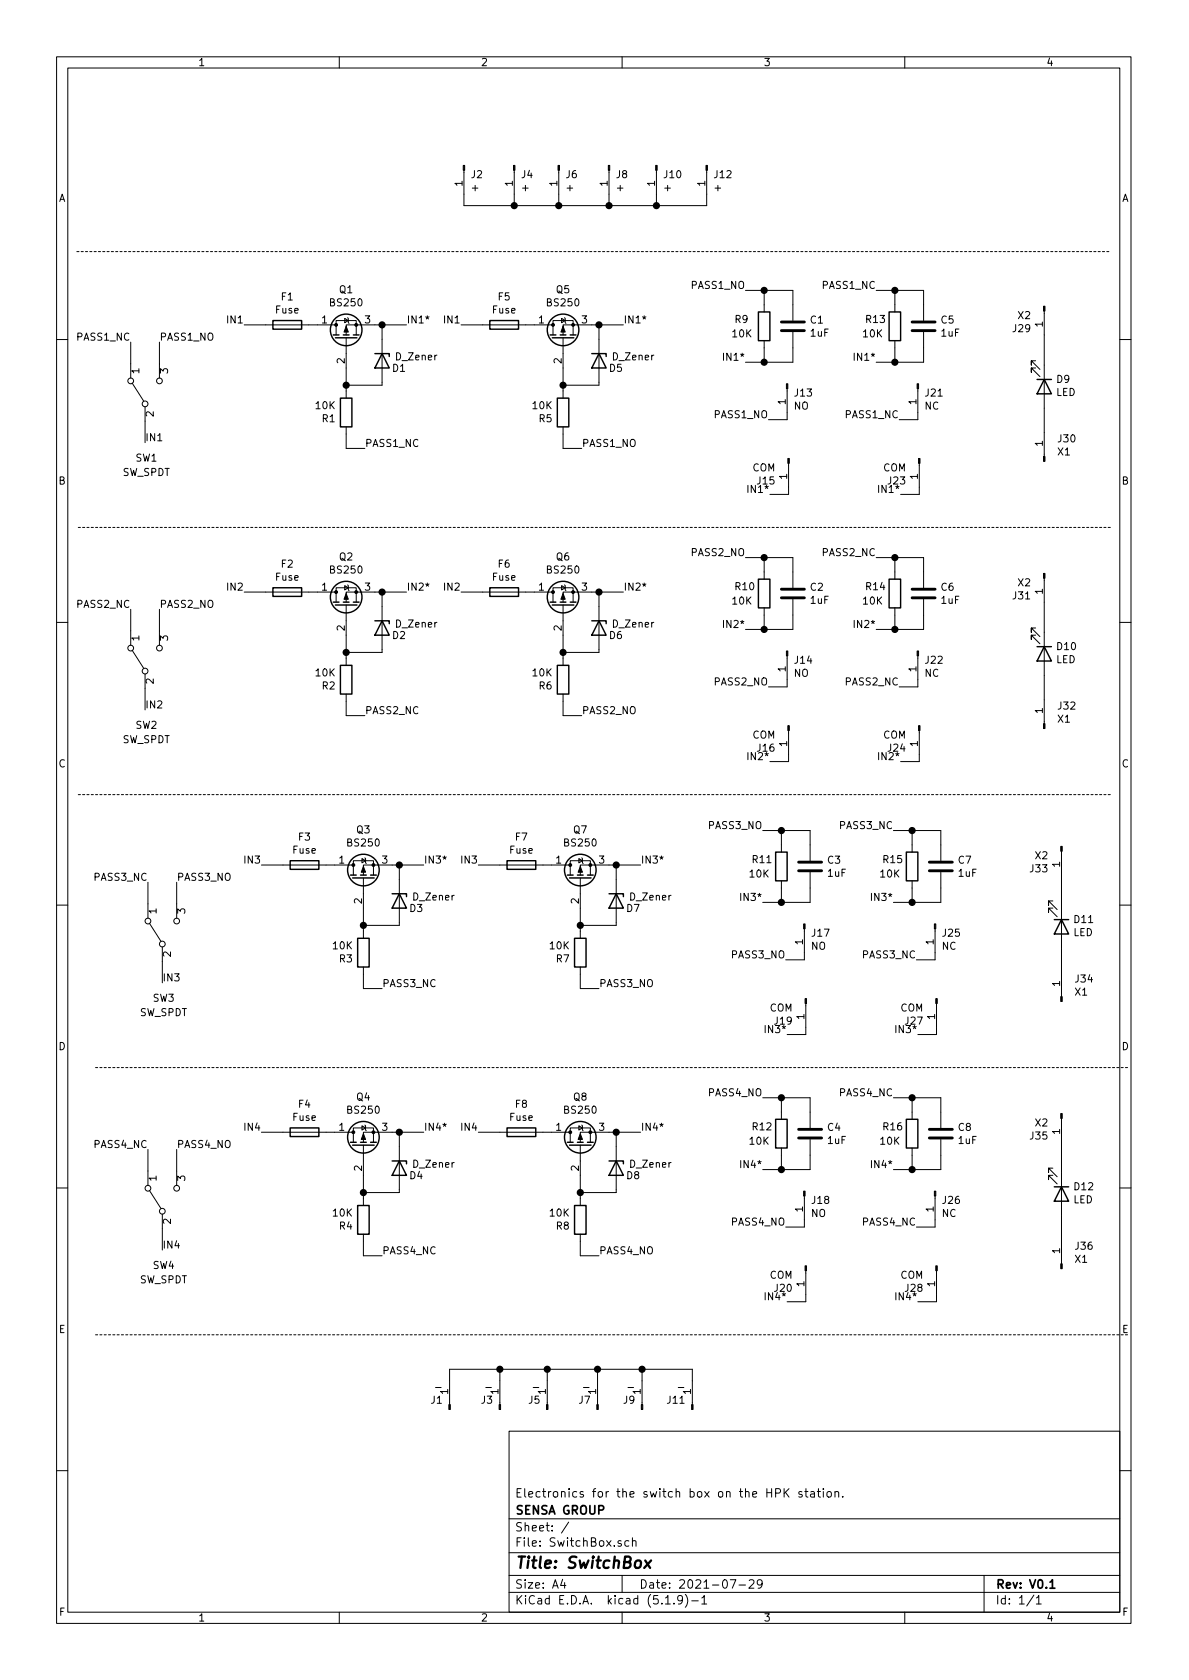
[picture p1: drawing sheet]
EESchema Schematic File Version 4
EELAYER 30 0
EELAYER END
$Descr A4 8268 11693 portrait
encoding utf-8
Sheet 1 1
Title "SwitchBox"
Date "2021-07-29"
Rev "V0.1"
Comp "SENSA GROUP"
Comment1 "Electronics for the switch box on the HPK station. "
Comment2 ""
Comment3 ""
Comment4 ""
$EndDescr
$Comp
L Connector:Conn_01x01_Male J13
U 1 1
P 5480 2670
F 0 "J13" V 5542 2714 50  0000 L CNN
F 1 "NO" V 5633 2714 50  0000 L CNN
F 2 "additions:BananaPlug_custom" H 5480 2670 50  0001 C CNN
F 3 "~" H 5480 2670 50  0001 C CNN
	1    5480 2670
	0    1    1    0   
$EndComp
$Comp
L Connector:Conn_01x01_Male J2
U 1 1
P 3230 1150
F 0 "J2" V 3292 1194 50  0000 L CNN
F 1 "+" V 3383 1194 50  0000 L CNN
F 2 "additions:BananaPlug_custom" H 3230 1150 50  0001 C CNN
F 3 "~" H 3230 1150 50  0001 C CNN
	1    3230 1150
	0    1    1    0   
$EndComp
$Comp
L Connector:Conn_01x01_Male J4
U 1 1
P 3580 1150
F 0 "J4" V 3642 1194 50  0000 L CNN
F 1 "+" V 3733 1194 50  0000 L CNN
F 2 "additions:BananaPlug_custom" H 3580 1150 50  0001 C CNN
F 3 "~" H 3580 1150 50  0001 C CNN
	1    3580 1150
	0    1    1    0   
$EndComp
$Comp
L Connector:Conn_01x01_Male J6
U 1 1
P 3890 1150
F 0 "J6" V 3952 1194 50  0000 L CNN
F 1 "+" V 4043 1194 50  0000 L CNN
F 2 "additions:BananaPlug_custom" H 3890 1150 50  0001 C CNN
F 3 "~" H 3890 1150 50  0001 C CNN
	1    3890 1150
	0    1    1    0   
$EndComp
$Comp
L Connector:Conn_01x01_Male J8
U 1 1
P 4240 1150
F 0 "J8" V 4302 1194 50  0000 L CNN
F 1 "+" V 4393 1194 50  0000 L CNN
F 2 "additions:BananaPlug_custom" H 4240 1150 50  0001 C CNN
F 3 "~" H 4240 1150 50  0001 C CNN
	1    4240 1150
	0    1    1    0   
$EndComp
$Comp
L Connector:Conn_01x01_Male J10
U 1 1
P 4570 1150
F 0 "J10" V 4632 1194 50  0000 L CNN
F 1 "+" V 4723 1194 50  0000 L CNN
F 2 "additions:BananaPlug_custom" H 4570 1150 50  0001 C CNN
F 3 "~" H 4570 1150 50  0001 C CNN
	1    4570 1150
	0    1    1    0   
$EndComp
$Comp
L Connector:Conn_01x01_Male J12
U 1 1
P 4920 1150
F 0 "J12" V 4982 1194 50  0000 L CNN
F 1 "+" V 5073 1194 50  0000 L CNN
F 2 "additions:BananaPlug_custom" H 4920 1150 50  0001 C CNN
F 3 "~" H 4920 1150 50  0001 C CNN
	1    4920 1150
	0    1    1    0   
$EndComp
Wire Wire Line
	3230 1430 3230 1350
Wire Wire Line
	3580 1350 3580 1430
Connection ~ 3580 1430
Wire Wire Line
	3580 1430 3230 1430
Wire Wire Line
	3890 1350 3890 1430
Connection ~ 3890 1430
Wire Wire Line
	3890 1430 3580 1430
Wire Wire Line
	4240 1350 4240 1430
Connection ~ 4240 1430
Wire Wire Line
	4570 1350 4570 1430
Connection ~ 4570 1430
Wire Wire Line
	4570 1430 4240 1430
Wire Wire Line
	4920 1350 4920 1430
Wire Wire Line
	4920 1430 4570 1430
$Comp
L Connector:Conn_01x01_Male J15
U 1 1
P 5490 3190
F 0 "J15" V 5644 3102 50  0000 R CNN
F 1 "COM" V 5553 3102 50  0000 R CNN
F 2 "additions:BananaPlug_custom" H 5490 3190 50  0001 C CNN
F 3 "~" H 5490 3190 50  0001 C CNN
	1    5490 3190
	0    1    1    0   
$EndComp
Wire Wire Line
	5490 3440 5490 3390
Wire Wire Line
	5490 3440 5360 3440
Wire Wire Line
	1010 2930 1010 3080
$Comp
L Device:R R9
U 1 1
P 5320 2270
F 0 "R9" H 5110 2320 50  0000 L CNN
F 1 "10K" H 5090 2220 50  0000 L CNN
F 2 "Resistor_SMD:R_1206_3216Metric" V 5250 2270 50  0001 C CNN
F 3 "~" H 5320 2270 50  0001 C CNN
	1    5320 2270
	1    0    0    -1  
$EndComp
Wire Wire Line
	1110 2530 1110 2380
Text Label 1110 2380 0    50   ~ 0
PASS1_NO
$Comp
L Switch:SW_SPDT SW1
U 1 1
P 1010 2730
F 0 "SW1" V 550 2720 50  0000 C CNN
F 1 "SW_SPDT" V 450 2720 50  0000 C CNN
F 2 "additions:switch" H 1010 2730 50  0001 C CNN
F 3 "~" H 1010 2730 50  0001 C CNN
	1    1010 2730
	0    -1   -1   0   
$EndComp
Wire Wire Line
	910  2530 910  2380
Text Label 910  2380 2    50   ~ 0
PASS1_NC
Text Label 1010 3080 0    50   ~ 0
IN1
Text Label 5360 3440 2    50   ~ 0
IN1*
Wire Wire Line
	5480 2920 5480 2870
Wire Wire Line
	5480 2920 5350 2920
Text Label 5350 2920 2    50   ~ 0
PASS1_NO
Text Label 5190 2520 2    50   ~ 0
IN1*
Wire Wire Line
	5190 2020 5320 2020
Wire Wire Line
	5320 2120 5320 2020
Wire Wire Line
	5190 2520 5320 2520
Text Label 5190 2020 2    50   ~ 0
PASS1_NO
Wire Wire Line
	5320 2420 5320 2520
$Comp
L Device:D_Zener D1
U 1 1
P 2660 2510
F 0 "D1" V 2710 2680 50  0000 R CNN
F 1 "D_Zener" V 2630 2900 50  0000 R CNN
F 2 "Diode_SMD:D_SOD-323" H 2660 2510 50  0001 C CNN
F 3 "https://my.centralsemi.com/datasheets/CMDZ5221B-61B.PDF" H 2660 2510 50  0001 C CNN
	1    2660 2510
	0    1    1    0   
$EndComp
$Comp
L Device:R R1
U 1 1
P 2410 2870
F 0 "R1" H 2480 2916 50  0000 L CNN
F 1 "10K" H 2480 2825 50  0000 L CNN
F 2 "Resistor_SMD:R_1206_3216Metric" V 2340 2870 50  0001 C CNN
F 3 "~" H 2410 2870 50  0001 C CNN
	1    2410 2870
	-1   0    0    1   
$EndComp
Text Label 1700 2260 2    50   ~ 0
IN1
Wire Wire Line
	2660 2360 2660 2260
Wire Wire Line
	2830 2260 2660 2260
Wire Wire Line
	2610 2260 2660 2260
Connection ~ 2660 2260
Wire Wire Line
	2410 2720 2410 2680
Wire Wire Line
	2660 2660 2660 2680
Wire Wire Line
	2660 2680 2410 2680
Connection ~ 2410 2680
Wire Wire Line
	2410 2680 2410 2560
Wire Wire Line
	1850 2260 1700 2260
Text Label 2830 2260 0    50   ~ 0
IN1*
Wire Wire Line
	2540 3120 2410 3120
Text Label 2540 3120 0    50   ~ 0
PASS1_NC
Wire Wire Line
	3890 1430 4240 1430
Wire Notes Line
	7720 1750 530  1750
Wire Notes Line
	7730 3670 540  3670
$Comp
L Device:LED D9
U 1 1
P 7270 2690
F 0 "D9" V 7217 2770 50  0000 L CNN
F 1 "LED" V 7308 2770 50  0000 L CNN
F 2 "additions:bulb" H 7270 2690 50  0001 C CNN
F 3 "~" H 7270 2690 50  0001 C CNN
	1    7270 2690
	0    1    1    0   
$EndComp
$Comp
L Connector:Conn_01x01_Male J29
U 1 1
P 7270 2130
F 0 "J29" V 7424 2042 50  0000 R CNN
F 1 "X2" V 7333 2042 50  0000 R CNN
F 2 "additions:BananaPlug_custom" H 7270 2130 50  0001 C CNN
F 3 "~" H 7270 2130 50  0001 C CNN
	1    7270 2130
	0    1    1    0   
$EndComp
$Comp
L Connector:Conn_01x01_Male J30
U 1 1
P 7270 3210
F 0 "J30" V 7424 3122 50  0000 R CNN
F 1 "X1" V 7333 3122 50  0000 R CNN
F 2 "additions:BananaPlug_custom" H 7270 3210 50  0001 C CNN
F 3 "~" H 7270 3210 50  0001 C CNN
	1    7270 3210
	0    -1   -1   0   
$EndComp
Wire Wire Line
	7270 2330 7270 2540
Wire Wire Line
	7270 3010 7270 2840
$Comp
L Transistor_FET:BS250 Q1
U 1 1
P 2410 2360
F 0 "Q1" V 2752 2360 50  0000 C CNN
F 1 "BS250" V 2661 2360 50  0000 C CNN
F 2 "Package_TO_SOT_SMD:TO-252-3_TabPin2" H 2610 2285 50  0001 L CIN
F 3 "https://www.onsemi.com/pdf/datasheet/ena1597-d.pdf" H 2410 2360 50  0001 L CNN
	1    2410 2360
	0    -1   -1   0   
$EndComp
$Comp
L Device:Fuse F1
U 1 1
P 2000 2260
F 0 "F1" V 1803 2260 50  0000 C CNN
F 1 "Fuse" V 1894 2260 50  0000 C CNN
F 2 "Fuse:Fuse_2920_7451Metric" V 1930 2260 50  0001 C CNN
F 3 "https://media.digikey.com/pdf/Data%20Sheets/Littelfuse%20PDFs/ASMDC300F24.pdf" H 2000 2260 50  0001 C CNN
	1    2000 2260
	0    1    1    0   
$EndComp
Wire Wire Line
	2150 2260 2210 2260
$Comp
L Device:C C1
U 1 1
P 5520 2270
F 0 "C1" H 5635 2316 50  0000 L CNN
F 1 "1uF" H 5635 2225 50  0000 L CNN
F 2 "Capacitor_SMD:C_1206_3216Metric_Pad1.33x1.80mm_HandSolder" H 5558 2120 50  0001 C CNN
F 3 "~" H 5520 2270 50  0001 C CNN
	1    5520 2270
	1    0    0    -1  
$EndComp
Wire Wire Line
	5520 2120 5520 2020
Wire Wire Line
	5520 2020 5320 2020
Connection ~ 5320 2020
Wire Wire Line
	5520 2520 5320 2520
Connection ~ 5320 2520
Wire Wire Line
	5520 2420 5520 2520
$Comp
L Device:D_Zener D5
U 1 1
P 4170 2510
F 0 "D5" V 4220 2680 50  0000 R CNN
F 1 "D_Zener" V 4140 2900 50  0000 R CNN
F 2 "Diode_SMD:D_SOD-323" H 4170 2510 50  0001 C CNN
F 3 "https://my.centralsemi.com/datasheets/CMDZ5221B-61B.PDF" H 4170 2510 50  0001 C CNN
	1    4170 2510
	0    1    1    0   
$EndComp
$Comp
L Device:R R5
U 1 1
P 3920 2870
F 0 "R5" H 3990 2916 50  0000 L CNN
F 1 "10K" H 3990 2825 50  0000 L CNN
F 2 "Resistor_SMD:R_1206_3216Metric" V 3850 2870 50  0001 C CNN
F 3 "~" H 3920 2870 50  0001 C CNN
	1    3920 2870
	-1   0    0    1   
$EndComp
Text Label 3210 2260 2    50   ~ 0
IN1
Wire Wire Line
	4170 2360 4170 2260
Wire Wire Line
	4340 2260 4170 2260
Wire Wire Line
	4120 2260 4170 2260
Connection ~ 4170 2260
Wire Wire Line
	3920 2720 3920 2680
Wire Wire Line
	4170 2660 4170 2680
Wire Wire Line
	4170 2680 3920 2680
Connection ~ 3920 2680
Wire Wire Line
	3920 2680 3920 2560
Wire Wire Line
	3360 2260 3210 2260
Text Label 4340 2260 0    50   ~ 0
IN1*
Wire Wire Line
	4050 3120 3920 3120
Text Label 4050 3120 0    50   ~ 0
PASS1_NO
$Comp
L Transistor_FET:BS250 Q5
U 1 1
P 3920 2360
F 0 "Q5" V 4262 2360 50  0000 C CNN
F 1 "BS250" V 4171 2360 50  0000 C CNN
F 2 "Package_TO_SOT_SMD:TO-252-3_TabPin2" H 4120 2285 50  0001 L CIN
F 3 "https://www.onsemi.com/pdf/datasheet/ena1597-d.pdf" H 3920 2360 50  0001 L CNN
	1    3920 2360
	0    -1   -1   0   
$EndComp
$Comp
L Device:Fuse F5
U 1 1
P 3510 2260
F 0 "F5" V 3313 2260 50  0000 C CNN
F 1 "Fuse" V 3404 2260 50  0000 C CNN
F 2 "Fuse:Fuse_2920_7451Metric" V 3440 2260 50  0001 C CNN
F 3 "https://media.digikey.com/pdf/Data%20Sheets/Littelfuse%20PDFs/ASMDC300F24.pdf" H 3510 2260 50  0001 C CNN
	1    3510 2260
	0    1    1    0   
$EndComp
Wire Wire Line
	3660 2260 3720 2260
Wire Wire Line
	2410 3020 2410 3120
Wire Wire Line
	3920 3020 3920 3120
$Comp
L Connector:Conn_01x01_Male J21
U 1 1
P 6390 2670
F 0 "J21" V 6452 2714 50  0000 L CNN
F 1 "NC" V 6543 2714 50  0000 L CNN
F 2 "additions:BananaPlug_custom" H 6390 2670 50  0001 C CNN
F 3 "~" H 6390 2670 50  0001 C CNN
	1    6390 2670
	0    1    1    0   
$EndComp
$Comp
L Connector:Conn_01x01_Male J23
U 1 1
P 6400 3190
F 0 "J23" V 6554 3102 50  0000 R CNN
F 1 "COM" V 6463 3102 50  0000 R CNN
F 2 "additions:BananaPlug_custom" H 6400 3190 50  0001 C CNN
F 3 "~" H 6400 3190 50  0001 C CNN
	1    6400 3190
	0    1    1    0   
$EndComp
Wire Wire Line
	6400 3440 6400 3390
Wire Wire Line
	6400 3440 6270 3440
$Comp
L Device:R R13
U 1 1
P 6230 2270
F 0 "R13" H 6020 2320 50  0000 L CNN
F 1 "10K" H 6000 2220 50  0000 L CNN
F 2 "Resistor_SMD:R_1206_3216Metric" V 6160 2270 50  0001 C CNN
F 3 "~" H 6230 2270 50  0001 C CNN
	1    6230 2270
	1    0    0    -1  
$EndComp
Text Label 6270 3440 2    50   ~ 0
IN1*
Wire Wire Line
	6390 2920 6390 2870
Wire Wire Line
	6390 2920 6260 2920
Text Label 6260 2920 2    50   ~ 0
PASS1_NC
Text Label 6100 2520 2    50   ~ 0
IN1*
Wire Wire Line
	6100 2020 6230 2020
Wire Wire Line
	6230 2120 6230 2020
Wire Wire Line
	6100 2520 6230 2520
Text Label 6100 2020 2    50   ~ 0
PASS1_NC
Wire Wire Line
	6230 2420 6230 2520
$Comp
L Device:C C5
U 1 1
P 6430 2270
F 0 "C5" H 6545 2316 50  0000 L CNN
F 1 "1uF" H 6545 2225 50  0000 L CNN
F 2 "Capacitor_SMD:C_1206_3216Metric_Pad1.33x1.80mm_HandSolder" H 6468 2120 50  0001 C CNN
F 3 "~" H 6430 2270 50  0001 C CNN
	1    6430 2270
	1    0    0    -1  
$EndComp
Wire Wire Line
	6430 2120 6430 2020
Wire Wire Line
	6430 2020 6230 2020
Connection ~ 6230 2020
Wire Wire Line
	6430 2520 6230 2520
Connection ~ 6230 2520
Wire Wire Line
	6430 2420 6430 2520
$Comp
L Connector:Conn_01x01_Male J11
U 1 1
P 4820 9810
F 0 "J11" V 4882 9854 50  0000 L CNN
F 1 "-" V 4973 9854 50  0000 L CNN
F 2 "additions:BananaPlug_custom" H 4820 9810 50  0001 C CNN
F 3 "~" H 4820 9810 50  0001 C CNN
	1    4820 9810
	0    -1   -1   0   
$EndComp
$Comp
L Connector:Conn_01x01_Male J9
U 1 1
P 4470 9810
F 0 "J9" V 4532 9854 50  0000 L CNN
F 1 "-" V 4623 9854 50  0000 L CNN
F 2 "additions:BananaPlug_custom" H 4470 9810 50  0001 C CNN
F 3 "~" H 4470 9810 50  0001 C CNN
	1    4470 9810
	0    -1   -1   0   
$EndComp
$Comp
L Connector:Conn_01x01_Male J7
U 1 1
P 4160 9810
F 0 "J7" V 4222 9854 50  0000 L CNN
F 1 "-" V 4313 9854 50  0000 L CNN
F 2 "additions:BananaPlug_custom" H 4160 9810 50  0001 C CNN
F 3 "~" H 4160 9810 50  0001 C CNN
	1    4160 9810
	0    -1   -1   0   
$EndComp
$Comp
L Connector:Conn_01x01_Male J5
U 1 1
P 3810 9810
F 0 "J5" V 3872 9854 50  0000 L CNN
F 1 "-" V 3963 9854 50  0000 L CNN
F 2 "additions:BananaPlug_custom" H 3810 9810 50  0001 C CNN
F 3 "~" H 3810 9810 50  0001 C CNN
	1    3810 9810
	0    -1   -1   0   
$EndComp
$Comp
L Connector:Conn_01x01_Male J3
U 1 1
P 3480 9810
F 0 "J3" V 3542 9854 50  0000 L CNN
F 1 "-" V 3633 9854 50  0000 L CNN
F 2 "additions:BananaPlug_custom" H 3480 9810 50  0001 C CNN
F 3 "~" H 3480 9810 50  0001 C CNN
	1    3480 9810
	0    -1   -1   0   
$EndComp
$Comp
L Connector:Conn_01x01_Male J1
U 1 1
P 3130 9810
F 0 "J1" V 3192 9854 50  0000 L CNN
F 1 "-" V 3283 9854 50  0000 L CNN
F 2 "additions:BananaPlug_custom" H 3130 9810 50  0001 C CNN
F 3 "~" H 3130 9810 50  0001 C CNN
	1    3130 9810
	0    -1   -1   0   
$EndComp
Wire Wire Line
	4820 9530 4820 9610
Wire Wire Line
	4470 9610 4470 9530
Connection ~ 4470 9530
Wire Wire Line
	4470 9530 4820 9530
Wire Wire Line
	4160 9610 4160 9530
Connection ~ 4160 9530
Wire Wire Line
	4160 9530 4470 9530
Wire Wire Line
	3810 9610 3810 9530
Connection ~ 3810 9530
Wire Wire Line
	3480 9610 3480 9530
Connection ~ 3480 9530
Wire Wire Line
	3480 9530 3810 9530
Wire Wire Line
	3130 9610 3130 9530
Wire Wire Line
	3130 9530 3480 9530
Wire Wire Line
	4160 9530 3810 9530
$Comp
L Connector:Conn_01x01_Male J14
U 1 1
P 5480 4530
F 0 "J14" V 5542 4574 50  0000 L CNN
F 1 "NO" V 5633 4574 50  0000 L CNN
F 2 "additions:BananaPlug_custom" H 5480 4530 50  0001 C CNN
F 3 "~" H 5480 4530 50  0001 C CNN
	1    5480 4530
	0    1    1    0   
$EndComp
$Comp
L Connector:Conn_01x01_Male J16
U 1 1
P 5490 5050
F 0 "J16" V 5644 4962 50  0000 R CNN
F 1 "COM" V 5553 4962 50  0000 R CNN
F 2 "additions:BananaPlug_custom" H 5490 5050 50  0001 C CNN
F 3 "~" H 5490 5050 50  0001 C CNN
	1    5490 5050
	0    1    1    0   
$EndComp
Wire Wire Line
	5490 5300 5490 5250
Wire Wire Line
	5490 5300 5360 5300
Wire Wire Line
	1010 4790 1010 4940
$Comp
L Device:R R10
U 1 1
P 5320 4130
F 0 "R10" H 5110 4180 50  0000 L CNN
F 1 "10K" H 5090 4080 50  0000 L CNN
F 2 "Resistor_SMD:R_1206_3216Metric" V 5250 4130 50  0001 C CNN
F 3 "~" H 5320 4130 50  0001 C CNN
	1    5320 4130
	1    0    0    -1  
$EndComp
Wire Wire Line
	1110 4390 1110 4240
Text Label 1110 4240 0    50   ~ 0
PASS2_NO
$Comp
L Switch:SW_SPDT SW2
U 1 1
P 1010 4590
F 0 "SW2" V 550 4580 50  0000 C CNN
F 1 "SW_SPDT" V 450 4580 50  0000 C CNN
F 2 "additions:switch" H 1010 4590 50  0001 C CNN
F 3 "~" H 1010 4590 50  0001 C CNN
	1    1010 4590
	0    -1   -1   0   
$EndComp
Wire Wire Line
	910  4390 910  4240
Text Label 910  4240 2    50   ~ 0
PASS2_NC
Text Label 1010 4940 0    50   ~ 0
IN2
Text Label 5360 5300 2    50   ~ 0
IN2*
Wire Wire Line
	5480 4780 5480 4730
Wire Wire Line
	5480 4780 5350 4780
Text Label 5350 4780 2    50   ~ 0
PASS2_NO
Text Label 5190 4380 2    50   ~ 0
IN2*
Wire Wire Line
	5190 3880 5320 3880
Wire Wire Line
	5320 3980 5320 3880
Wire Wire Line
	5190 4380 5320 4380
Text Label 5190 3880 2    50   ~ 0
PASS2_NO
Wire Wire Line
	5320 4280 5320 4380
$Comp
L Device:D_Zener D2
U 1 1
P 2660 4370
F 0 "D2" V 2710 4540 50  0000 R CNN
F 1 "D_Zener" V 2630 4760 50  0000 R CNN
F 2 "Diode_SMD:D_SOD-323" H 2660 4370 50  0001 C CNN
F 3 "https://my.centralsemi.com/datasheets/CMDZ5221B-61B.PDF" H 2660 4370 50  0001 C CNN
	1    2660 4370
	0    1    1    0   
$EndComp
$Comp
L Device:R R2
U 1 1
P 2410 4730
F 0 "R2" H 2480 4776 50  0000 L CNN
F 1 "10K" H 2480 4685 50  0000 L CNN
F 2 "Resistor_SMD:R_1206_3216Metric" V 2340 4730 50  0001 C CNN
F 3 "~" H 2410 4730 50  0001 C CNN
	1    2410 4730
	-1   0    0    1   
$EndComp
Text Label 1700 4120 2    50   ~ 0
IN2
Wire Wire Line
	2660 4220 2660 4120
Wire Wire Line
	2830 4120 2660 4120
Wire Wire Line
	2610 4120 2660 4120
Connection ~ 2660 4120
Wire Wire Line
	2410 4580 2410 4540
Wire Wire Line
	2660 4520 2660 4540
Wire Wire Line
	2660 4540 2410 4540
Connection ~ 2410 4540
Wire Wire Line
	2410 4540 2410 4420
Wire Wire Line
	1850 4120 1700 4120
Text Label 2830 4120 0    50   ~ 0
IN2*
Wire Wire Line
	2540 4980 2410 4980
Text Label 2540 4980 0    50   ~ 0
PASS2_NC
Wire Notes Line
	7730 5530 540  5530
$Comp
L Device:LED D10
U 1 1
P 7270 4550
F 0 "D10" V 7217 4630 50  0000 L CNN
F 1 "LED" V 7308 4630 50  0000 L CNN
F 2 "additions:bulb" H 7270 4550 50  0001 C CNN
F 3 "~" H 7270 4550 50  0001 C CNN
	1    7270 4550
	0    1    1    0   
$EndComp
$Comp
L Connector:Conn_01x01_Male J31
U 1 1
P 7270 3990
F 0 "J31" V 7424 3902 50  0000 R CNN
F 1 "X2" V 7333 3902 50  0000 R CNN
F 2 "additions:BananaPlug_custom" H 7270 3990 50  0001 C CNN
F 3 "~" H 7270 3990 50  0001 C CNN
	1    7270 3990
	0    1    1    0   
$EndComp
$Comp
L Connector:Conn_01x01_Male J32
U 1 1
P 7270 5070
F 0 "J32" V 7424 4982 50  0000 R CNN
F 1 "X1" V 7333 4982 50  0000 R CNN
F 2 "additions:BananaPlug_custom" H 7270 5070 50  0001 C CNN
F 3 "~" H 7270 5070 50  0001 C CNN
	1    7270 5070
	0    -1   -1   0   
$EndComp
Wire Wire Line
	7270 4190 7270 4400
Wire Wire Line
	7270 4870 7270 4700
$Comp
L Transistor_FET:BS250 Q2
U 1 1
P 2410 4220
F 0 "Q2" V 2752 4220 50  0000 C CNN
F 1 "BS250" V 2661 4220 50  0000 C CNN
F 2 "Package_TO_SOT_SMD:TO-252-3_TabPin2" H 2610 4145 50  0001 L CIN
F 3 "https://www.onsemi.com/pdf/datasheet/ena1597-d.pdf" H 2410 4220 50  0001 L CNN
	1    2410 4220
	0    -1   -1   0   
$EndComp
$Comp
L Device:Fuse F2
U 1 1
P 2000 4120
F 0 "F2" V 1803 4120 50  0000 C CNN
F 1 "Fuse" V 1894 4120 50  0000 C CNN
F 2 "Fuse:Fuse_2920_7451Metric" V 1930 4120 50  0001 C CNN
F 3 "https://media.digikey.com/pdf/Data%20Sheets/Littelfuse%20PDFs/ASMDC300F24.pdf" H 2000 4120 50  0001 C CNN
	1    2000 4120
	0    1    1    0   
$EndComp
Wire Wire Line
	2150 4120 2210 4120
$Comp
L Device:C C2
U 1 1
P 5520 4130
F 0 "C2" H 5635 4176 50  0000 L CNN
F 1 "1uF" H 5635 4085 50  0000 L CNN
F 2 "Capacitor_SMD:C_1206_3216Metric_Pad1.33x1.80mm_HandSolder" H 5558 3980 50  0001 C CNN
F 3 "~" H 5520 4130 50  0001 C CNN
	1    5520 4130
	1    0    0    -1  
$EndComp
Wire Wire Line
	5520 3980 5520 3880
Wire Wire Line
	5520 3880 5320 3880
Connection ~ 5320 3880
Wire Wire Line
	5520 4380 5320 4380
Connection ~ 5320 4380
Wire Wire Line
	5520 4280 5520 4380
$Comp
L Device:D_Zener D6
U 1 1
P 4170 4370
F 0 "D6" V 4220 4540 50  0000 R CNN
F 1 "D_Zener" V 4140 4760 50  0000 R CNN
F 2 "Diode_SMD:D_SOD-323" H 4170 4370 50  0001 C CNN
F 3 "https://my.centralsemi.com/datasheets/CMDZ5221B-61B.PDF" H 4170 4370 50  0001 C CNN
	1    4170 4370
	0    1    1    0   
$EndComp
$Comp
L Device:R R6
U 1 1
P 3920 4730
F 0 "R6" H 3990 4776 50  0000 L CNN
F 1 "10K" H 3990 4685 50  0000 L CNN
F 2 "Resistor_SMD:R_1206_3216Metric" V 3850 4730 50  0001 C CNN
F 3 "~" H 3920 4730 50  0001 C CNN
	1    3920 4730
	-1   0    0    1   
$EndComp
Text Label 3210 4120 2    50   ~ 0
IN2
Wire Wire Line
	4170 4220 4170 4120
Wire Wire Line
	4340 4120 4170 4120
Wire Wire Line
	4120 4120 4170 4120
Connection ~ 4170 4120
Wire Wire Line
	3920 4580 3920 4540
Wire Wire Line
	4170 4520 4170 4540
Wire Wire Line
	4170 4540 3920 4540
Connection ~ 3920 4540
Wire Wire Line
	3920 4540 3920 4420
Wire Wire Line
	3360 4120 3210 4120
Text Label 4340 4120 0    50   ~ 0
IN2*
Wire Wire Line
	4050 4980 3920 4980
Text Label 4050 4980 0    50   ~ 0
PASS2_NO
$Comp
L Transistor_FET:BS250 Q6
U 1 1
P 3920 4220
F 0 "Q6" V 4262 4220 50  0000 C CNN
F 1 "BS250" V 4171 4220 50  0000 C CNN
F 2 "Package_TO_SOT_SMD:TO-252-3_TabPin2" H 4120 4145 50  0001 L CIN
F 3 "https://www.onsemi.com/pdf/datasheet/ena1597-d.pdf" H 3920 4220 50  0001 L CNN
	1    3920 4220
	0    -1   -1   0   
$EndComp
$Comp
L Device:Fuse F6
U 1 1
P 3510 4120
F 0 "F6" V 3313 4120 50  0000 C CNN
F 1 "Fuse" V 3404 4120 50  0000 C CNN
F 2 "Fuse:Fuse_2920_7451Metric" V 3440 4120 50  0001 C CNN
F 3 "https://media.digikey.com/pdf/Data%20Sheets/Littelfuse%20PDFs/ASMDC300F24.pdf" H 3510 4120 50  0001 C CNN
	1    3510 4120
	0    1    1    0   
$EndComp
Wire Wire Line
	3660 4120 3720 4120
Wire Wire Line
	2410 4880 2410 4980
Wire Wire Line
	3920 4880 3920 4980
$Comp
L Connector:Conn_01x01_Male J22
U 1 1
P 6390 4530
F 0 "J22" V 6452 4574 50  0000 L CNN
F 1 "NC" V 6543 4574 50  0000 L CNN
F 2 "additions:BananaPlug_custom" H 6390 4530 50  0001 C CNN
F 3 "~" H 6390 4530 50  0001 C CNN
	1    6390 4530
	0    1    1    0   
$EndComp
$Comp
L Connector:Conn_01x01_Male J24
U 1 1
P 6400 5050
F 0 "J24" V 6554 4962 50  0000 R CNN
F 1 "COM" V 6463 4962 50  0000 R CNN
F 2 "additions:BananaPlug_custom" H 6400 5050 50  0001 C CNN
F 3 "~" H 6400 5050 50  0001 C CNN
	1    6400 5050
	0    1    1    0   
$EndComp
Wire Wire Line
	6400 5300 6400 5250
Wire Wire Line
	6400 5300 6270 5300
$Comp
L Device:R R14
U 1 1
P 6230 4130
F 0 "R14" H 6020 4180 50  0000 L CNN
F 1 "10K" H 6000 4080 50  0000 L CNN
F 2 "Resistor_SMD:R_1206_3216Metric" V 6160 4130 50  0001 C CNN
F 3 "~" H 6230 4130 50  0001 C CNN
	1    6230 4130
	1    0    0    -1  
$EndComp
Text Label 6270 5300 2    50   ~ 0
IN2*
Wire Wire Line
	6390 4780 6390 4730
Wire Wire Line
	6390 4780 6260 4780
Text Label 6260 4780 2    50   ~ 0
PASS2_NC
Text Label 6100 4380 2    50   ~ 0
IN2*
Wire Wire Line
	6100 3880 6230 3880
Wire Wire Line
	6230 3980 6230 3880
Wire Wire Line
	6100 4380 6230 4380
Text Label 6100 3880 2    50   ~ 0
PASS2_NC
Wire Wire Line
	6230 4280 6230 4380
$Comp
L Device:C C6
U 1 1
P 6430 4130
F 0 "C6" H 6545 4176 50  0000 L CNN
F 1 "1uF" H 6545 4085 50  0000 L CNN
F 2 "Capacitor_SMD:C_1206_3216Metric_Pad1.33x1.80mm_HandSolder" H 6468 3980 50  0001 C CNN
F 3 "~" H 6430 4130 50  0001 C CNN
	1    6430 4130
	1    0    0    -1  
$EndComp
Wire Wire Line
	6430 3980 6430 3880
Wire Wire Line
	6430 3880 6230 3880
Connection ~ 6230 3880
Wire Wire Line
	6430 4380 6230 4380
Connection ~ 6230 4380
Wire Wire Line
	6430 4280 6430 4380
$Comp
L Connector:Conn_01x01_Male J17
U 1 1
P 5600 6430
F 0 "J17" V 5662 6474 50  0000 L CNN
F 1 "NO" V 5753 6474 50  0000 L CNN
F 2 "additions:BananaPlug_custom" H 5600 6430 50  0001 C CNN
F 3 "~" H 5600 6430 50  0001 C CNN
	1    5600 6430
	0    1    1    0   
$EndComp
$Comp
L Connector:Conn_01x01_Male J19
U 1 1
P 5610 6950
F 0 "J19" V 5764 6862 50  0000 R CNN
F 1 "COM" V 5673 6862 50  0000 R CNN
F 2 "additions:BananaPlug_custom" H 5610 6950 50  0001 C CNN
F 3 "~" H 5610 6950 50  0001 C CNN
	1    5610 6950
	0    1    1    0   
$EndComp
Wire Wire Line
	5610 7200 5610 7150
Wire Wire Line
	5610 7200 5480 7200
Wire Wire Line
	1130 6690 1130 6840
$Comp
L Device:R R11
U 1 1
P 5440 6030
F 0 "R11" H 5230 6080 50  0000 L CNN
F 1 "10K" H 5210 5980 50  0000 L CNN
F 2 "Resistor_SMD:R_1206_3216Metric" V 5370 6030 50  0001 C CNN
F 3 "~" H 5440 6030 50  0001 C CNN
	1    5440 6030
	1    0    0    -1  
$EndComp
Wire Wire Line
	1230 6290 1230 6140
Text Label 1230 6140 0    50   ~ 0
PASS3_NO
$Comp
L Switch:SW_SPDT SW3
U 1 1
P 1130 6490
F 0 "SW3" V 670 6480 50  0000 C CNN
F 1 "SW_SPDT" V 570 6480 50  0000 C CNN
F 2 "additions:switch" H 1130 6490 50  0001 C CNN
F 3 "~" H 1130 6490 50  0001 C CNN
	1    1130 6490
	0    -1   -1   0   
$EndComp
Wire Wire Line
	1030 6290 1030 6140
Text Label 1030 6140 2    50   ~ 0
PASS3_NC
Text Label 1130 6840 0    50   ~ 0
IN3
Text Label 5480 7200 2    50   ~ 0
IN3*
Wire Wire Line
	5600 6680 5600 6630
Wire Wire Line
	5600 6680 5470 6680
Text Label 5470 6680 2    50   ~ 0
PASS3_NO
Text Label 5310 6280 2    50   ~ 0
IN3*
Wire Wire Line
	5310 5780 5440 5780
Wire Wire Line
	5440 5880 5440 5780
Wire Wire Line
	5310 6280 5440 6280
Text Label 5310 5780 2    50   ~ 0
PASS3_NO
Wire Wire Line
	5440 6180 5440 6280
$Comp
L Device:D_Zener D3
U 1 1
P 2780 6270
F 0 "D3" V 2830 6440 50  0000 R CNN
F 1 "D_Zener" V 2750 6660 50  0000 R CNN
F 2 "Diode_SMD:D_SOD-323" H 2780 6270 50  0001 C CNN
F 3 "https://my.centralsemi.com/datasheets/CMDZ5221B-61B.PDF" H 2780 6270 50  0001 C CNN
	1    2780 6270
	0    1    1    0   
$EndComp
$Comp
L Device:R R3
U 1 1
P 2530 6630
F 0 "R3" H 2600 6676 50  0000 L CNN
F 1 "10K" H 2600 6585 50  0000 L CNN
F 2 "Resistor_SMD:R_1206_3216Metric" V 2460 6630 50  0001 C CNN
F 3 "~" H 2530 6630 50  0001 C CNN
	1    2530 6630
	-1   0    0    1   
$EndComp
Text Label 1820 6020 2    50   ~ 0
IN3
Wire Wire Line
	2780 6120 2780 6020
Wire Wire Line
	2950 6020 2780 6020
Wire Wire Line
	2730 6020 2780 6020
Connection ~ 2780 6020
Wire Wire Line
	2530 6480 2530 6440
Wire Wire Line
	2780 6420 2780 6440
Wire Wire Line
	2780 6440 2530 6440
Connection ~ 2530 6440
Wire Wire Line
	2530 6440 2530 6320
Wire Wire Line
	1970 6020 1820 6020
Text Label 2950 6020 0    50   ~ 0
IN3*
Wire Wire Line
	2660 6880 2530 6880
Text Label 2660 6880 0    50   ~ 0
PASS3_NC
Wire Notes Line
	7850 7430 660  7430
$Comp
L Device:LED D11
U 1 1
P 7390 6450
F 0 "D11" V 7337 6530 50  0000 L CNN
F 1 "LED" V 7428 6530 50  0000 L CNN
F 2 "additions:bulb" H 7390 6450 50  0001 C CNN
F 3 "~" H 7390 6450 50  0001 C CNN
	1    7390 6450
	0    1    1    0   
$EndComp
$Comp
L Connector:Conn_01x01_Male J33
U 1 1
P 7390 5890
F 0 "J33" V 7544 5802 50  0000 R CNN
F 1 "X2" V 7453 5802 50  0000 R CNN
F 2 "additions:BananaPlug_custom" H 7390 5890 50  0001 C CNN
F 3 "~" H 7390 5890 50  0001 C CNN
	1    7390 5890
	0    1    1    0   
$EndComp
$Comp
L Connector:Conn_01x01_Male J34
U 1 1
P 7390 6970
F 0 "J34" V 7544 6882 50  0000 R CNN
F 1 "X1" V 7453 6882 50  0000 R CNN
F 2 "additions:BananaPlug_custom" H 7390 6970 50  0001 C CNN
F 3 "~" H 7390 6970 50  0001 C CNN
	1    7390 6970
	0    -1   -1   0   
$EndComp
Wire Wire Line
	7390 6090 7390 6300
Wire Wire Line
	7390 6770 7390 6600
$Comp
L Transistor_FET:BS250 Q3
U 1 1
P 2530 6120
F 0 "Q3" V 2872 6120 50  0000 C CNN
F 1 "BS250" V 2781 6120 50  0000 C CNN
F 2 "Package_TO_SOT_SMD:TO-252-3_TabPin2" H 2730 6045 50  0001 L CIN
F 3 "https://www.onsemi.com/pdf/datasheet/ena1597-d.pdf" H 2530 6120 50  0001 L CNN
	1    2530 6120
	0    -1   -1   0   
$EndComp
$Comp
L Device:Fuse F3
U 1 1
P 2120 6020
F 0 "F3" V 1923 6020 50  0000 C CNN
F 1 "Fuse" V 2014 6020 50  0000 C CNN
F 2 "Fuse:Fuse_2920_7451Metric" V 2050 6020 50  0001 C CNN
F 3 "https://media.digikey.com/pdf/Data%20Sheets/Littelfuse%20PDFs/ASMDC300F24.pdf" H 2120 6020 50  0001 C CNN
	1    2120 6020
	0    1    1    0   
$EndComp
Wire Wire Line
	2270 6020 2330 6020
$Comp
L Device:C C3
U 1 1
P 5640 6030
F 0 "C3" H 5755 6076 50  0000 L CNN
F 1 "1uF" H 5755 5985 50  0000 L CNN
F 2 "Capacitor_SMD:C_1206_3216Metric_Pad1.33x1.80mm_HandSolder" H 5678 5880 50  0001 C CNN
F 3 "~" H 5640 6030 50  0001 C CNN
	1    5640 6030
	1    0    0    -1  
$EndComp
Wire Wire Line
	5640 5880 5640 5780
Wire Wire Line
	5640 5780 5440 5780
Connection ~ 5440 5780
Wire Wire Line
	5640 6280 5440 6280
Connection ~ 5440 6280
Wire Wire Line
	5640 6180 5640 6280
$Comp
L Device:D_Zener D7
U 1 1
P 4290 6270
F 0 "D7" V 4340 6440 50  0000 R CNN
F 1 "D_Zener" V 4260 6660 50  0000 R CNN
F 2 "Diode_SMD:D_SOD-323" H 4290 6270 50  0001 C CNN
F 3 "https://my.centralsemi.com/datasheets/CMDZ5221B-61B.PDF" H 4290 6270 50  0001 C CNN
	1    4290 6270
	0    1    1    0   
$EndComp
$Comp
L Device:R R7
U 1 1
P 4040 6630
F 0 "R7" H 4110 6676 50  0000 L CNN
F 1 "10K" H 4110 6585 50  0000 L CNN
F 2 "Resistor_SMD:R_1206_3216Metric" V 3970 6630 50  0001 C CNN
F 3 "~" H 4040 6630 50  0001 C CNN
	1    4040 6630
	-1   0    0    1   
$EndComp
Text Label 3330 6020 2    50   ~ 0
IN3
Wire Wire Line
	4290 6120 4290 6020
Wire Wire Line
	4460 6020 4290 6020
Wire Wire Line
	4240 6020 4290 6020
Connection ~ 4290 6020
Wire Wire Line
	4040 6480 4040 6440
Wire Wire Line
	4290 6420 4290 6440
Wire Wire Line
	4290 6440 4040 6440
Connection ~ 4040 6440
Wire Wire Line
	4040 6440 4040 6320
Wire Wire Line
	3480 6020 3330 6020
Text Label 4460 6020 0    50   ~ 0
IN3*
Wire Wire Line
	4170 6880 4040 6880
Text Label 4170 6880 0    50   ~ 0
PASS3_NO
$Comp
L Transistor_FET:BS250 Q7
U 1 1
P 4040 6120
F 0 "Q7" V 4382 6120 50  0000 C CNN
F 1 "BS250" V 4291 6120 50  0000 C CNN
F 2 "Package_TO_SOT_SMD:TO-252-3_TabPin2" H 4240 6045 50  0001 L CIN
F 3 "https://www.onsemi.com/pdf/datasheet/ena1597-d.pdf" H 4040 6120 50  0001 L CNN
	1    4040 6120
	0    -1   -1   0   
$EndComp
$Comp
L Device:Fuse F7
U 1 1
P 3630 6020
F 0 "F7" V 3433 6020 50  0000 C CNN
F 1 "Fuse" V 3524 6020 50  0000 C CNN
F 2 "Fuse:Fuse_2920_7451Metric" V 3560 6020 50  0001 C CNN
F 3 "https://media.digikey.com/pdf/Data%20Sheets/Littelfuse%20PDFs/ASMDC300F24.pdf" H 3630 6020 50  0001 C CNN
	1    3630 6020
	0    1    1    0   
$EndComp
Wire Wire Line
	3780 6020 3840 6020
Wire Wire Line
	2530 6780 2530 6880
Wire Wire Line
	4040 6780 4040 6880
$Comp
L Connector:Conn_01x01_Male J25
U 1 1
P 6510 6430
F 0 "J25" V 6572 6474 50  0000 L CNN
F 1 "NC" V 6663 6474 50  0000 L CNN
F 2 "additions:BananaPlug_custom" H 6510 6430 50  0001 C CNN
F 3 "~" H 6510 6430 50  0001 C CNN
	1    6510 6430
	0    1    1    0   
$EndComp
$Comp
L Connector:Conn_01x01_Male J27
U 1 1
P 6520 6950
F 0 "J27" V 6674 6862 50  0000 R CNN
F 1 "COM" V 6583 6862 50  0000 R CNN
F 2 "additions:BananaPlug_custom" H 6520 6950 50  0001 C CNN
F 3 "~" H 6520 6950 50  0001 C CNN
	1    6520 6950
	0    1    1    0   
$EndComp
Wire Wire Line
	6520 7200 6520 7150
Wire Wire Line
	6520 7200 6390 7200
$Comp
L Device:R R15
U 1 1
P 6350 6030
F 0 "R15" H 6140 6080 50  0000 L CNN
F 1 "10K" H 6120 5980 50  0000 L CNN
F 2 "Resistor_SMD:R_1206_3216Metric" V 6280 6030 50  0001 C CNN
F 3 "~" H 6350 6030 50  0001 C CNN
	1    6350 6030
	1    0    0    -1  
$EndComp
Text Label 6390 7200 2    50   ~ 0
IN3*
Wire Wire Line
	6510 6680 6510 6630
Wire Wire Line
	6510 6680 6380 6680
Text Label 6380 6680 2    50   ~ 0
PASS3_NC
Text Label 6220 6280 2    50   ~ 0
IN3*
Wire Wire Line
	6220 5780 6350 5780
Wire Wire Line
	6350 5880 6350 5780
Wire Wire Line
	6220 6280 6350 6280
Text Label 6220 5780 2    50   ~ 0
PASS3_NC
Wire Wire Line
	6350 6180 6350 6280
$Comp
L Device:C C7
U 1 1
P 6550 6030
F 0 "C7" H 6665 6076 50  0000 L CNN
F 1 "1uF" H 6665 5985 50  0000 L CNN
F 2 "Capacitor_SMD:C_1206_3216Metric_Pad1.33x1.80mm_HandSolder" H 6588 5880 50  0001 C CNN
F 3 "~" H 6550 6030 50  0001 C CNN
	1    6550 6030
	1    0    0    -1  
$EndComp
Wire Wire Line
	6550 5880 6550 5780
Wire Wire Line
	6550 5780 6350 5780
Connection ~ 6350 5780
Wire Wire Line
	6550 6280 6350 6280
Connection ~ 6350 6280
Wire Wire Line
	6550 6180 6550 6280
$Comp
L Connector:Conn_01x01_Male J18
U 1 1
P 5600 8290
F 0 "J18" V 5662 8334 50  0000 L CNN
F 1 "NO" V 5753 8334 50  0000 L CNN
F 2 "additions:BananaPlug_custom" H 5600 8290 50  0001 C CNN
F 3 "~" H 5600 8290 50  0001 C CNN
	1    5600 8290
	0    1    1    0   
$EndComp
$Comp
L Connector:Conn_01x01_Male J20
U 1 1
P 5610 8810
F 0 "J20" V 5764 8722 50  0000 R CNN
F 1 "COM" V 5673 8722 50  0000 R CNN
F 2 "additions:BananaPlug_custom" H 5610 8810 50  0001 C CNN
F 3 "~" H 5610 8810 50  0001 C CNN
	1    5610 8810
	0    1    1    0   
$EndComp
Wire Wire Line
	5610 9060 5610 9010
Wire Wire Line
	5610 9060 5480 9060
Wire Wire Line
	1130 8550 1130 8700
$Comp
L Device:R R12
U 1 1
P 5440 7890
F 0 "R12" H 5230 7940 50  0000 L CNN
F 1 "10K" H 5210 7840 50  0000 L CNN
F 2 "Resistor_SMD:R_1206_3216Metric" V 5370 7890 50  0001 C CNN
F 3 "~" H 5440 7890 50  0001 C CNN
	1    5440 7890
	1    0    0    -1  
$EndComp
Wire Wire Line
	1230 8150 1230 8000
Text Label 1230 8000 0    50   ~ 0
PASS4_NO
$Comp
L Switch:SW_SPDT SW4
U 1 1
P 1130 8350
F 0 "SW4" V 670 8340 50  0000 C CNN
F 1 "SW_SPDT" V 570 8340 50  0000 C CNN
F 2 "additions:switch" H 1130 8350 50  0001 C CNN
F 3 "~" H 1130 8350 50  0001 C CNN
	1    1130 8350
	0    -1   -1   0   
$EndComp
Wire Wire Line
	1030 8150 1030 8000
Text Label 1030 8000 2    50   ~ 0
PASS4_NC
Text Label 1130 8700 0    50   ~ 0
IN4
Text Label 5480 9060 2    50   ~ 0
IN4*
Wire Wire Line
	5600 8540 5600 8490
Wire Wire Line
	5600 8540 5470 8540
Text Label 5470 8540 2    50   ~ 0
PASS4_NO
Text Label 5310 8140 2    50   ~ 0
IN4*
Wire Wire Line
	5310 7640 5440 7640
Wire Wire Line
	5440 7740 5440 7640
Wire Wire Line
	5310 8140 5440 8140
Text Label 5310 7640 2    50   ~ 0
PASS4_NO
Wire Wire Line
	5440 8040 5440 8140
$Comp
L Device:D_Zener D4
U 1 1
P 2780 8130
F 0 "D4" V 2830 8300 50  0000 R CNN
F 1 "D_Zener" V 2750 8520 50  0000 R CNN
F 2 "Diode_SMD:D_SOD-323" H 2780 8130 50  0001 C CNN
F 3 "https://my.centralsemi.com/datasheets/CMDZ5221B-61B.PDF" H 2780 8130 50  0001 C CNN
	1    2780 8130
	0    1    1    0   
$EndComp
$Comp
L Device:R R4
U 1 1
P 2530 8490
F 0 "R4" H 2600 8536 50  0000 L CNN
F 1 "10K" H 2600 8445 50  0000 L CNN
F 2 "Resistor_SMD:R_1206_3216Metric" V 2460 8490 50  0001 C CNN
F 3 "~" H 2530 8490 50  0001 C CNN
	1    2530 8490
	-1   0    0    1   
$EndComp
Text Label 1820 7880 2    50   ~ 0
IN4
Wire Wire Line
	2780 7980 2780 7880
Wire Wire Line
	2950 7880 2780 7880
Wire Wire Line
	2730 7880 2780 7880
Connection ~ 2780 7880
Wire Wire Line
	2530 8340 2530 8300
Wire Wire Line
	2780 8280 2780 8300
Wire Wire Line
	2780 8300 2530 8300
Connection ~ 2530 8300
Wire Wire Line
	2530 8300 2530 8180
Wire Wire Line
	1970 7880 1820 7880
Text Label 2950 7880 0    50   ~ 0
IN4*
Wire Wire Line
	2660 8740 2530 8740
Text Label 2660 8740 0    50   ~ 0
PASS4_NC
Wire Notes Line
	7850 9290 660  9290
$Comp
L Device:LED D12
U 1 1
P 7390 8310
F 0 "D12" V 7337 8390 50  0000 L CNN
F 1 "LED" V 7428 8390 50  0000 L CNN
F 2 "additions:bulb" H 7390 8310 50  0001 C CNN
F 3 "~" H 7390 8310 50  0001 C CNN
	1    7390 8310
	0    1    1    0   
$EndComp
$Comp
L Connector:Conn_01x01_Male J35
U 1 1
P 7390 7750
F 0 "J35" V 7544 7662 50  0000 R CNN
F 1 "X2" V 7453 7662 50  0000 R CNN
F 2 "additions:BananaPlug_custom" H 7390 7750 50  0001 C CNN
F 3 "~" H 7390 7750 50  0001 C CNN
	1    7390 7750
	0    1    1    0   
$EndComp
$Comp
L Connector:Conn_01x01_Male J36
U 1 1
P 7390 8830
F 0 "J36" V 7544 8742 50  0000 R CNN
F 1 "X1" V 7453 8742 50  0000 R CNN
F 2 "additions:BananaPlug_custom" H 7390 8830 50  0001 C CNN
F 3 "~" H 7390 8830 50  0001 C CNN
	1    7390 8830
	0    -1   -1   0   
$EndComp
Wire Wire Line
	7390 7950 7390 8160
Wire Wire Line
	7390 8630 7390 8460
$Comp
L Transistor_FET:BS250 Q4
U 1 1
P 2530 7980
F 0 "Q4" V 2872 7980 50  0000 C CNN
F 1 "BS250" V 2781 7980 50  0000 C CNN
F 2 "Package_TO_SOT_SMD:TO-252-3_TabPin2" H 2730 7905 50  0001 L CIN
F 3 "https://www.onsemi.com/pdf/datasheet/ena1597-d.pdf" H 2530 7980 50  0001 L CNN
	1    2530 7980
	0    -1   -1   0   
$EndComp
$Comp
L Device:Fuse F4
U 1 1
P 2120 7880
F 0 "F4" V 1923 7880 50  0000 C CNN
F 1 "Fuse" V 2014 7880 50  0000 C CNN
F 2 "Fuse:Fuse_2920_7451Metric" V 2050 7880 50  0001 C CNN
F 3 "https://media.digikey.com/pdf/Data%20Sheets/Littelfuse%20PDFs/ASMDC300F24.pdf" H 2120 7880 50  0001 C CNN
	1    2120 7880
	0    1    1    0   
$EndComp
Wire Wire Line
	2270 7880 2330 7880
$Comp
L Device:C C4
U 1 1
P 5640 7890
F 0 "C4" H 5755 7936 50  0000 L CNN
F 1 "1uF" H 5755 7845 50  0000 L CNN
F 2 "Capacitor_SMD:C_1206_3216Metric_Pad1.33x1.80mm_HandSolder" H 5678 7740 50  0001 C CNN
F 3 "~" H 5640 7890 50  0001 C CNN
	1    5640 7890
	1    0    0    -1  
$EndComp
Wire Wire Line
	5640 7740 5640 7640
Wire Wire Line
	5640 7640 5440 7640
Connection ~ 5440 7640
Wire Wire Line
	5640 8140 5440 8140
Connection ~ 5440 8140
Wire Wire Line
	5640 8040 5640 8140
$Comp
L Device:D_Zener D8
U 1 1
P 4290 8130
F 0 "D8" V 4340 8300 50  0000 R CNN
F 1 "D_Zener" V 4260 8520 50  0000 R CNN
F 2 "Diode_SMD:D_SOD-323" H 4290 8130 50  0001 C CNN
F 3 "https://my.centralsemi.com/datasheets/CMDZ5221B-61B.PDF" H 4290 8130 50  0001 C CNN
	1    4290 8130
	0    1    1    0   
$EndComp
$Comp
L Device:R R8
U 1 1
P 4040 8490
F 0 "R8" H 4110 8536 50  0000 L CNN
F 1 "10K" H 4110 8445 50  0000 L CNN
F 2 "Resistor_SMD:R_1206_3216Metric" V 3970 8490 50  0001 C CNN
F 3 "~" H 4040 8490 50  0001 C CNN
	1    4040 8490
	-1   0    0    1   
$EndComp
Text Label 3330 7880 2    50   ~ 0
IN4
Wire Wire Line
	4290 7980 4290 7880
Wire Wire Line
	4460 7880 4290 7880
Wire Wire Line
	4240 7880 4290 7880
Connection ~ 4290 7880
Wire Wire Line
	4040 8340 4040 8300
Wire Wire Line
	4290 8280 4290 8300
Wire Wire Line
	4290 8300 4040 8300
Connection ~ 4040 8300
Wire Wire Line
	4040 8300 4040 8180
Wire Wire Line
	3480 7880 3330 7880
Text Label 4460 7880 0    50   ~ 0
IN4*
Wire Wire Line
	4170 8740 4040 8740
Text Label 4170 8740 0    50   ~ 0
PASS4_NO
$Comp
L Transistor_FET:BS250 Q8
U 1 1
P 4040 7980
F 0 "Q8" V 4382 7980 50  0000 C CNN
F 1 "BS250" V 4291 7980 50  0000 C CNN
F 2 "Package_TO_SOT_SMD:TO-252-3_TabPin2" H 4240 7905 50  0001 L CIN
F 3 "https://www.onsemi.com/pdf/datasheet/ena1597-d.pdf" H 4040 7980 50  0001 L CNN
	1    4040 7980
	0    -1   -1   0   
$EndComp
$Comp
L Device:Fuse F8
U 1 1
P 3630 7880
F 0 "F8" V 3433 7880 50  0000 C CNN
F 1 "Fuse" V 3524 7880 50  0000 C CNN
F 2 "Fuse:Fuse_2920_7451Metric" V 3560 7880 50  0001 C CNN
F 3 "https://media.digikey.com/pdf/Data%20Sheets/Littelfuse%20PDFs/ASMDC300F24.pdf" H 3630 7880 50  0001 C CNN
	1    3630 7880
	0    1    1    0   
$EndComp
Wire Wire Line
	3780 7880 3840 7880
Wire Wire Line
	2530 8640 2530 8740
Wire Wire Line
	4040 8640 4040 8740
$Comp
L Connector:Conn_01x01_Male J26
U 1 1
P 6510 8290
F 0 "J26" V 6572 8334 50  0000 L CNN
F 1 "NC" V 6663 8334 50  0000 L CNN
F 2 "additions:BananaPlug_custom" H 6510 8290 50  0001 C CNN
F 3 "~" H 6510 8290 50  0001 C CNN
	1    6510 8290
	0    1    1    0   
$EndComp
$Comp
L Connector:Conn_01x01_Male J28
U 1 1
P 6520 8810
F 0 "J28" V 6674 8722 50  0000 R CNN
F 1 "COM" V 6583 8722 50  0000 R CNN
F 2 "additions:BananaPlug_custom" H 6520 8810 50  0001 C CNN
F 3 "~" H 6520 8810 50  0001 C CNN
	1    6520 8810
	0    1    1    0   
$EndComp
Wire Wire Line
	6520 9060 6520 9010
Wire Wire Line
	6520 9060 6390 9060
$Comp
L Device:R R16
U 1 1
P 6350 7890
F 0 "R16" H 6140 7940 50  0000 L CNN
F 1 "10K" H 6120 7840 50  0000 L CNN
F 2 "Resistor_SMD:R_1206_3216Metric" V 6280 7890 50  0001 C CNN
F 3 "~" H 6350 7890 50  0001 C CNN
	1    6350 7890
	1    0    0    -1  
$EndComp
Text Label 6390 9060 2    50   ~ 0
IN4*
Wire Wire Line
	6510 8540 6510 8490
Wire Wire Line
	6510 8540 6380 8540
Text Label 6380 8540 2    50   ~ 0
PASS4_NC
Text Label 6220 8140 2    50   ~ 0
IN4*
Wire Wire Line
	6220 7640 6350 7640
Wire Wire Line
	6350 7740 6350 7640
Wire Wire Line
	6220 8140 6350 8140
Text Label 6220 7640 2    50   ~ 0
PASS4_NC
Wire Wire Line
	6350 8040 6350 8140
$Comp
L Device:C C8
U 1 1
P 6550 7890
F 0 "C8" H 6665 7936 50  0000 L CNN
F 1 "1uF" H 6665 7845 50  0000 L CNN
F 2 "Capacitor_SMD:C_1206_3216Metric_Pad1.33x1.80mm_HandSolder" H 6588 7740 50  0001 C CNN
F 3 "~" H 6550 7890 50  0001 C CNN
	1    6550 7890
	1    0    0    -1  
$EndComp
Wire Wire Line
	6550 7740 6550 7640
Wire Wire Line
	6550 7640 6350 7640
Connection ~ 6350 7640
Wire Wire Line
	6550 8140 6350 8140
Connection ~ 6350 8140
Wire Wire Line
	6550 8040 6550 8140
$EndSCHEMATC
